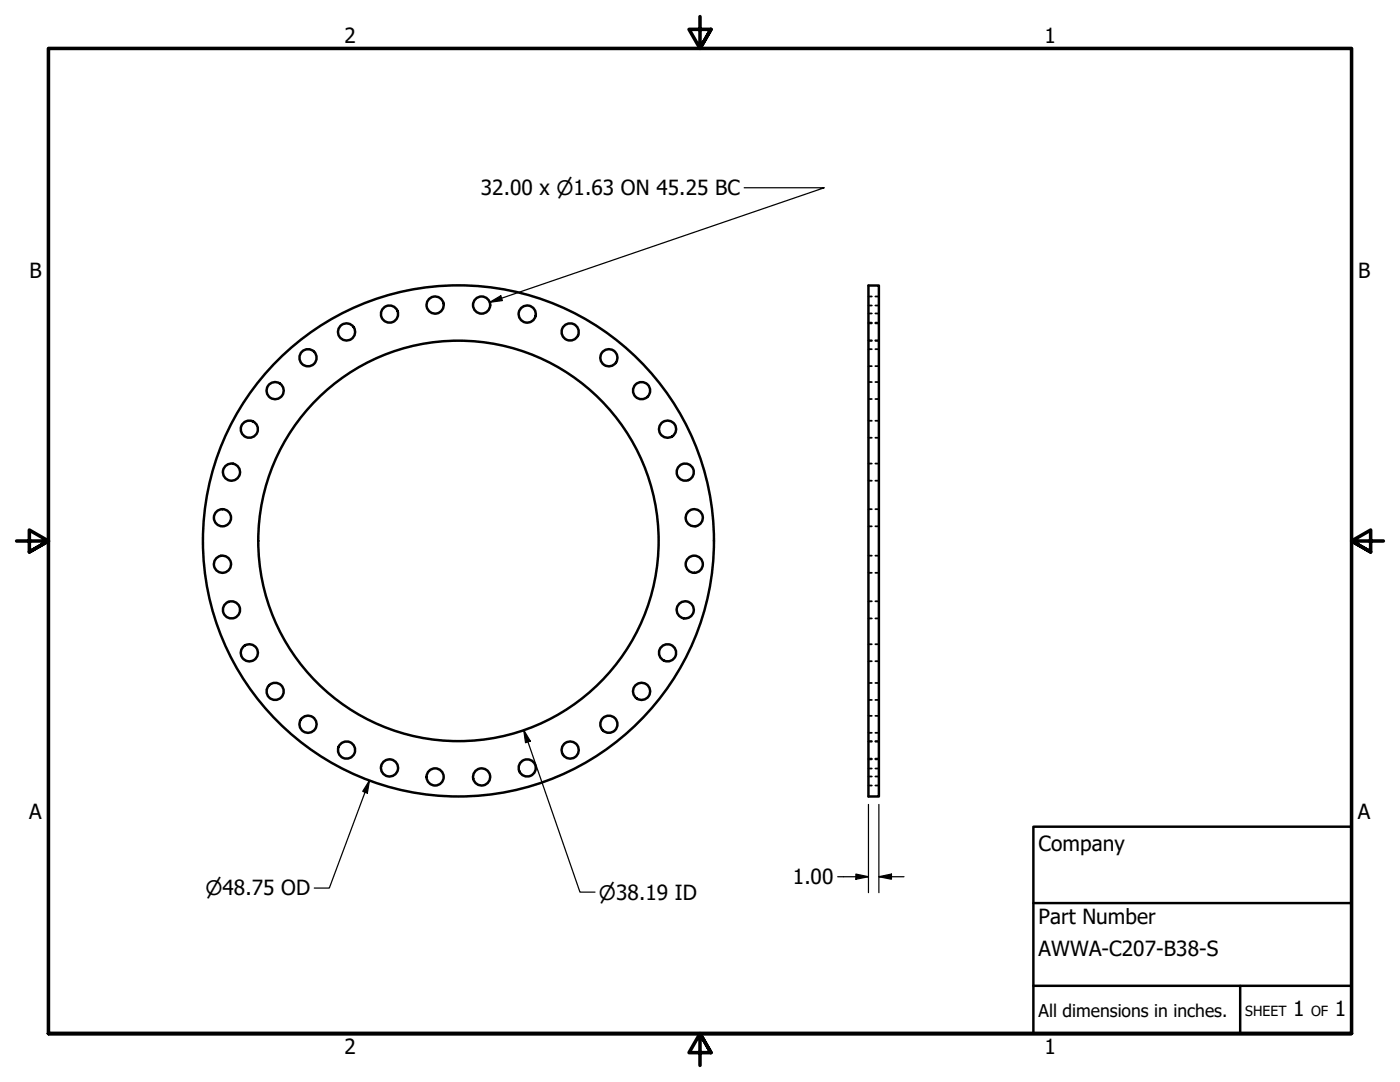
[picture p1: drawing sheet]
<svg xmlns="http://www.w3.org/2000/svg" width="279mm" height="216mm" viewBox="0 0 279 216" stroke-linecap="round" stroke-linejoin="round" font-family="sans-serif">
<!-- layer: Visible (ANSI) -->
<g fill="none" stroke="#000" stroke-width=".49">
<path d="M173.3 57h2.1v101.9h-2.1z"/>
<circle cx="54.9" cy="77.9" r="1.71"/>
<circle cx="61.5" cy="71.4" r="1.71"/>
<circle cx="69.2" cy="66.2" r="1.71"/>
<circle cx="77.7" cy="62.7" r="1.71"/>
<circle cx="86.8" cy="60.9" r="1.71"/>
<circle cx="96.1" cy="60.9" r="1.71"/>
<circle cx="105.2" cy="62.7" r="1.71"/>
<circle cx="113.8" cy="66.2" r="1.71"/>
<circle cx="121.5" cy="71.4" r="1.71"/>
<circle cx="128" cy="77.9" r="1.71"/>
<circle cx="46.2" cy="94.2" r="1.71"/>
<circle cx="49.8" cy="85.6" r="1.71"/>
<circle cx="133.2" cy="85.6" r="1.71"/>
<circle cx="136.8" cy="94.2" r="1.71"/>
<circle cx="44.4" cy="103.3" r="1.71"/>
<circle cx="44.4" cy="112.6" r="1.71"/>
<circle cx="91.5" cy="107.9" r="51"/>
<circle cx="91.5" cy="107.9" r="40"/>
<circle cx="138.6" cy="103.3" r="1.71"/>
<circle cx="138.6" cy="112.6" r="1.71"/>
<circle cx="46.2" cy="121.7" r="1.71"/>
<circle cx="49.8" cy="130.3" r="1.71"/>
<circle cx="54.9" cy="138" r="1.71"/>
<circle cx="128" cy="138" r="1.71"/>
<circle cx="133.2" cy="130.3" r="1.71"/>
<circle cx="136.8" cy="121.7" r="1.71"/>
<circle cx="61.5" cy="144.5" r="1.71"/>
<circle cx="69.2" cy="149.7" r="1.71"/>
<circle cx="77.7" cy="153.2" r="1.71"/>
<circle cx="86.8" cy="155" r="1.71"/>
<circle cx="96.1" cy="155" r="1.71"/>
<circle cx="105.2" cy="153.2" r="1.71"/>
<circle cx="113.8" cy="149.7" r="1.71"/>
<circle cx="121.5" cy="144.5" r="1.71"/>
</g>
<!-- layer: Hidden (ANSI) -->
<g fill="none" stroke="#000" stroke-width=".35">
<path d="M173.3 59.2h.7M174.7 59.2h.7M173.3 68h.7M173.3 64.4h.7M173.3 61h.7M173.3 67.9h.7M173.3 64.5h.7M173.3 73.1h.7M173.3 69.7h.7M173.3 79.6h.7M173.3 76.2h.7M173.3 62.5h.7"/>
<path d="M174.7 68h.7M174.7 64.4h.7M174.7 61h.7M174.7 67.9h.7M174.7 64.5h.7M174.7 73.1h.7M174.7 69.7h.7M174.7 79.6h.7M174.7 76.2h.7M174.7 62.5h.7M173.3 87.3h.7M173.3 84h.7"/>
<path d="M173.3 95.9h.7M173.3 92.5h.7M174.7 87.3h.7M174.7 84h.7M174.7 95.9h.7M174.7 92.5h.7M173.3 105h.7M173.3 101.6h.7M173.3 114.3h.7M173.3 110.9h.7M173.3 120h.7M174.7 105h.7"/>
<path d="M174.7 101.6h.7M174.7 114.3h.7M174.7 110.9h.7M174.7 120h.7M173.3 123.4h.7M173.3 131.9h.7M173.3 128.6h.7M173.3 139.7h.7M173.3 136.3h.7M174.7 123.4h.7M174.7 131.9h.7M174.7 128.6h.7"/>
<path d="M174.7 139.7h.7M174.7 136.3h.7M173.3 147.9h.7M173.3 146.2h.7M173.3 142.8h.7M173.3 151.4h.7M173.3 148h.7M173.3 154.9h.7M173.3 151.5h.7M173.3 156.7h.7M173.3 153.4h.7M174.7 147.9h.7"/>
<path d="M174.7 146.2h.7M174.7 142.8h.7M174.7 151.4h.7M174.7 148h.7M174.7 154.9h.7M174.7 151.5h.7M174.7 156.7h.7M174.7 153.4h.7"/>
</g>
<!-- layer: Border (ANSI) -->
<path d="M139.7 3.3v6.4l-2.2-3.8h4.4l-2.2 3.8 2.2-3.8M3.3 107.9h6.4l-3.8-2.1v4.3l3.8-2.2-3.8 2.2M276.1 107.9h-6.4l3.8-2.1v4.3l-3.8-2.2 3.8 2.2M9.7 206.2v-196.5h260v196.5h-260h260M141.9 210l-2.2-3.8 2.2 3.8h-4.4l2.2-3.8v6.4" fill="none" stroke="#000" stroke-width=".71"/>
<!-- layer: Title (ANSI) -->
<path d="M206.2 165h63.5v41.2h-63.5zM206.2 196.7h63.5M206.2 180.2h63.5M247.5 196.7v9.5" fill="none" stroke="#000" stroke-width=".49"/>
<!-- layer: Dimension (ANSI) -->
<path d="M148.5 37.5h16l-66.8 22.8M97.7 60.3l2.2-1.3 .4 1zM73.7 155.8l-.4 2.5-.9-.4zM73.7 155.8l-8 21.4h-3M104.5 145.7l1.3 2.2-.9 .3zM104.5 145.7l11.2 32.3h3M167.2 174.9h6.1M170.8 174.4l2.5 .5-2.5 .5zM173.3 160.5v17.6M175.4 174.9l2.5-.5v1zM175.4 174.9h5M175.4 160.5v17.6" fill="none" stroke="#000" stroke-width=".25"/>
<g fill="#000">
<path d="M97.7 60.3l2.2-1.3 .4 1z" fill-rule="evenodd"/>
<path d="M73.7 155.8l-.4 2.5-.9-.4z" fill-rule="evenodd"/>
<path d="M104.5 145.7l1.3 2.2-.9 .3z" fill-rule="evenodd"/>
<path d="M170.8 174.4l2.5 .5-2.5 .5z" fill-rule="evenodd"/>
<path d="M175.4 174.9l2.5-.5v1z" fill-rule="evenodd"/>
</g>
<g font-size="4.2">
<text x="68.7" y="8.6">2</text>
<text x="208.4" y="8.6">1</text>
<text x="96" y="38.9">32.00 x ⌀1.63 ON 45.25 BC</text>
<text x="5.9" y="55.5">B</text>
<text x="271" y="55.5">B</text>
<text x="5.8" y="163.4">A</text>
<text x="271" y="163.4">A</text>
<text x="207.3" y="169.8">Company</text>
<text x="158.3" y="176.5">1.00</text>
<text x="207.3" y="184.4">Part Number</text>
<text x="207.3" y="190.7">AWWA-C207-B38-S</text>
<text x="258.1" y="202.8">1</text>
<text x="266.4" y="202.8">1</text>
<text x="68.7" y="210.3">2</text>
<text x="208.4" y="210.3">1</text>
</g>
<g font-size="4">
<text x="41" y="178.7">⌀48.75 OD</text>
<text x="119.5" y="179.5">⌀38.19 ID</text>
</g>
<text font-size="3.5" x="207.3" y="202.9">All dimensions in inches.</text>
<g font-size="2.8">
<text x="248.5" y="202.8">SHEET</text>
<text x="261.7" y="202.8">OF</text>
</g>
</svg>
